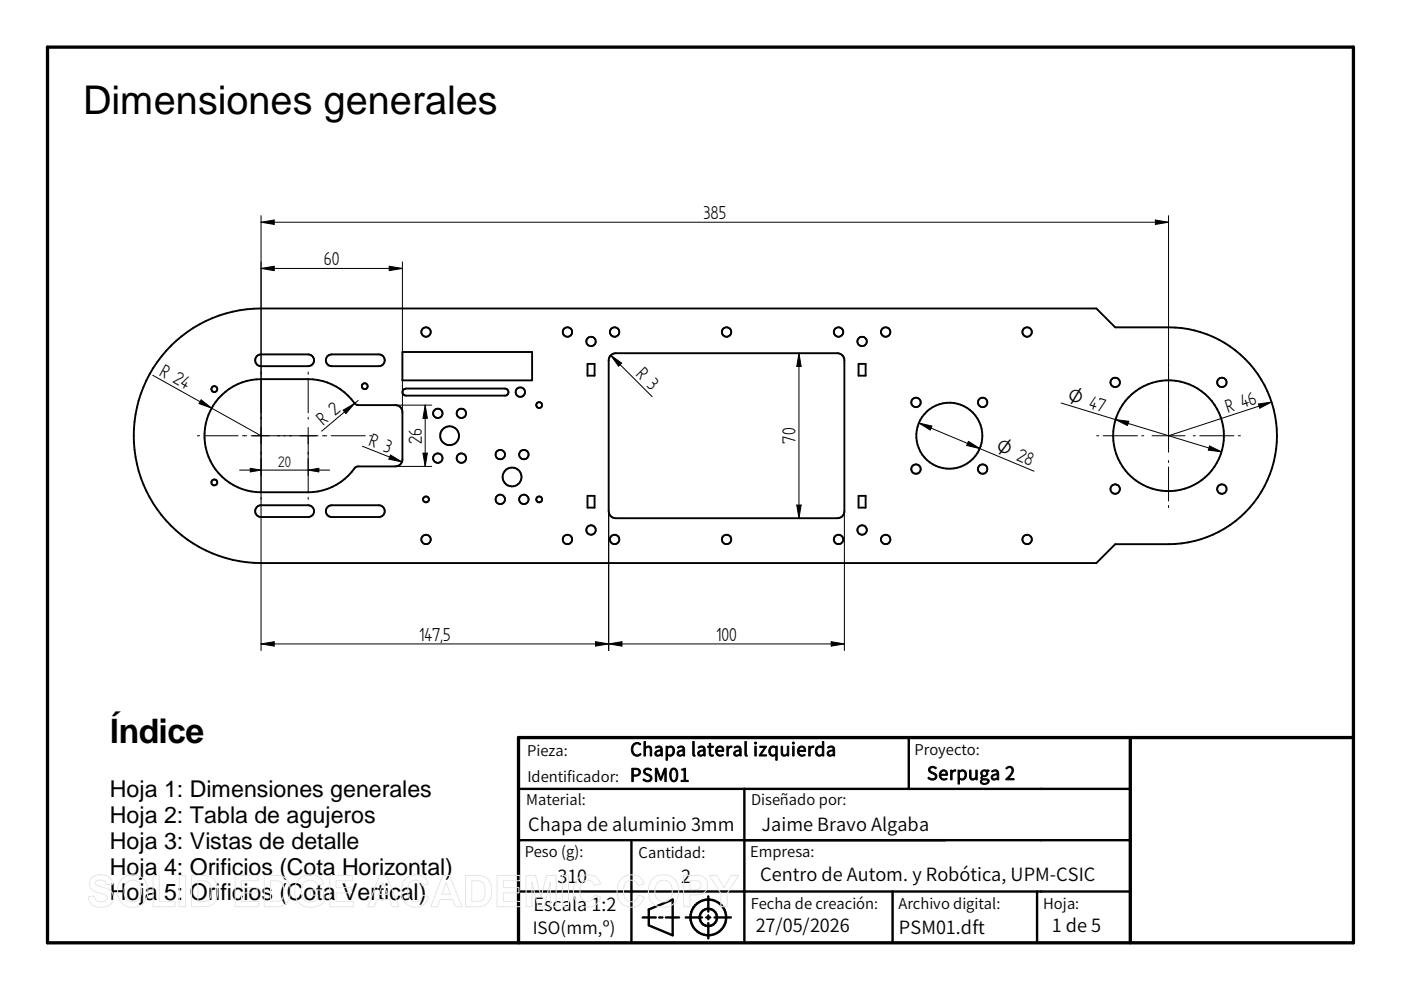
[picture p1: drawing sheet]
<svg xmlns="http://www.w3.org/2000/svg" width="297mm" height="210mm" viewBox="0 0 297 210" stroke-linecap="round" stroke-linejoin="round" font-family="sans-serif">
<path d="M10.1 10h276.9v189.9h-276.9zM239.6 156.4v43.5M287 156.4h-177.1v43.5" fill="none" stroke="#000" stroke-width=".7"/>
<g fill="none" stroke="#000" stroke-width=".51">
<path d="M192.7 156.4v10.9M109.9 167.3h129.7M109.9 178.1h129.7M133.9 178.1v21.8M157.8 167.3v32.6M109.9 189h129.7M136.3 194.5h2.7M137.6 192.8l5-2.1v7.6l-5-2.1zM139.8 194.5h.7M141.2 194.5h2.8M145.4 194.5h3.4M149.7 194.5h.9"/>
<path d="M150.2 190.1v3.2M150.2 194.1v.8M150.2 195.7v3.3M151.5 194.5h3.5M189.2 189v10.9M219.9 189v10.9"/>
<circle cx="150.2" cy="194.5" r="3.8"/>
<circle cx="150.2" cy="194.5" r="1.84"/>
</g>
<g fill="none" stroke="#000" stroke-width=".4">
<path d="M36.3 73.3a27.1 27.1 0 0 1 19-7.9h177.1l4 4h11.4a23 23 0 0 1 22.9 23 23 23 0 0 1-22.9 23h-11.4l-4 4h-177.1a27 27 0 0 1-24.9-16.7 27 27 0 0 1 5.9-29.4zM54.5 75.5l.8-.4h10a1.25 1.25 0 0 1 1.3 1.3 1.25 1.25 0 0 1-1.3 1.2h-10a1.25 1.25 0 0 1-1.1-.7 1.25 1.25 0 0 1 .3-1.4zM69.4 75.5l.9-.4h10a1.25 1.25 0 0 1 1.3 1.3 1.25 1.25 0 0 1-1.3 1.2h-10a1.25 1.25 0 0 1-1.1-.7 1.25 1.25 0 0 1 .2-1.4zM85.3 74.6h27.5v6h-27.5zM124.6 77.2h1.5v2.5h-1.5zM129.4 75.5l.5-.5 .7-.1h46.9l1 .3 .4 .5 .1 .7v32l-.1 .6a1.41 1.41 0 0 1-1.4 .9h-46.9l-1-.3-.4-.6-.2-.6v-32zM182 77.2h1.5v2.5h-1.5zM46.3 84.5a12 12 0 0 1 9-4.1h10a12.2 12.2 0 0 1 10.1 5.3l.5 .2h8.3a1.43 1.43 0 0 1 1.1 1.5v10l-.3 .9-.5 .4-.7 .2h-7.9l-.5 .2a12.2 12.2 0 0 1-10.1 5.3h-10a12 12 0 0 1-10.9-7.1 12 12 0 0 1 1.9-12.8zM85.6 82.6l.5-.2h21a.75 .75 0 0 1 .7 .7 .75 .75 0 0 1-.7 .8h-21a.74 .74 0 0 1-.7-.5 .74 .74 0 0 1 .2-.8zM54.5 107.5l.8-.4h10a1.25 1.25 0 0 1 1.3 1.3 1.25 1.25 0 0 1-1.3 1.2h-10a1.24 1.24 0 0 1-1.1-.7 1.24 1.24 0 0 1 .3-1.4zM69.4 107.5l.9-.4h10a1.25 1.25 0 0 1 1.3 1.3 1.25 1.25 0 0 1-1.3 1.2h-10a1.24 1.24 0 0 1-1.1-.7 1.24 1.24 0 0 1 .2-1.4zM124.6 105.1h1.5v2.5h-1.5z"/>
<path d="M182 105.1h1.5v2.5h-1.5z"/>
<circle cx="90.3" cy="70.4" r="1"/>
<circle cx="120.3" cy="70.4" r="1"/>
<circle cx="125.3" cy="72.4" r="1"/>
<circle cx="130.3" cy="70.4" r="1.01"/>
<circle cx="154" cy="70.4" r="1"/>
<circle cx="177.8" cy="70.4" r="1.01"/>
<circle cx="182.8" cy="72.4" r="1"/>
<circle cx="187.8" cy="70.4" r="1"/>
<circle cx="217.8" cy="70.4" r="1.01"/>
<circle cx="45.4" cy="82.5" r=".63"/>
<circle cx="77.3" cy="81.9" r=".62"/>
<circle cx="92.8" cy="97.1" r="1"/>
<circle cx="92.8" cy="87.6" r="1"/>
<circle cx="95.3" cy="92.4" r="2"/>
<circle cx="97.8" cy="97.1" r="1"/>
<circle cx="97.8" cy="87.6" r="1"/>
<circle cx="106.1" cy="96.4" r="1"/>
<circle cx="110.3" cy="83.1" r="1"/>
<circle cx="111.1" cy="96.4" r="1"/>
<circle cx="114.3" cy="85.9" r=".62"/>
<circle cx="194.2" cy="99.5" r="1"/>
<circle cx="194.2" cy="85.3" r="1.01"/>
<circle cx="201.3" cy="92.4" r="7"/>
<circle cx="208.3" cy="99.5" r="1"/>
<circle cx="208.3" cy="85.3" r="1"/>
<circle cx="236.4" cy="81.1" r="1"/>
<circle cx="247.8" cy="92.4" r="11.7"/>
<circle cx="259.1" cy="81.1" r="1"/>
<circle cx="45.4" cy="102.3" r=".63"/>
<circle cx="90.3" cy="105.9" r=".62"/>
<circle cx="90.3" cy="114.4" r="1"/>
<circle cx="106.1" cy="105.9" r="1"/>
<circle cx="108.6" cy="101.1" r="2.01"/>
<circle cx="111.1" cy="105.9" r="1"/>
<circle cx="114.3" cy="105.9" r=".62"/>
<circle cx="120.3" cy="114.4" r="1"/>
<circle cx="125.3" cy="112.4" r="1.01"/>
<circle cx="130.3" cy="114.4" r="1"/>
<circle cx="154" cy="114.4" r="1"/>
<circle cx="177.8" cy="114.4" r="1"/>
<circle cx="182.8" cy="112.4" r="1"/>
<circle cx="187.8" cy="114.4" r="1"/>
<circle cx="217.8" cy="114.4" r="1"/>
<circle cx="236.4" cy="103.7" r="1"/>
<circle cx="259.1" cy="103.7" r="1"/>
</g>
<g fill="none" stroke="#000" stroke-width=".21">
<path d="M55.3 56.9h30M55.3 56.9l2.8-.4v.9zM55.3 45.7v92.2M55.3 47.1l2.8-.4v.9zM55.3 47.1h192.5M82.5 56.5l2.8 .4-2.8 .5zM85.3 55.5v31.9M245 46.7l2.8 .4-2.8 .5zM247.8 45.7v50.2M32.4 79.6l22.9 12.8M65.3 78.9v.5M129.5 75.3l8.8 8.8"/>
<path d="M129.5 75.3l2.3 1.7-.7 .6zM169.4 74.9v35M169.4 74.9l.5 2.8h-1zM41.8 92.4h.5M42.6 84.8l2.3 1.7-2.7-.9zM43.2 92.4h7.3M50.8 99.7h19.1M51.4 92.4h.9M53.1 99.3l2.2 .4-2.2 .4zM53.2 92.4h14.3M65.3 99.7l2.3-.4v.8zM65.3 80.3v7.2"/>
<path d="M65.3 88.5v.4M65.3 90.6v13.9M68.4 92.4h.9M70.2 92.4h7.2M72.7 87l2.5-1.5-1.9 2.2zM75.9 84.9l-7.7 6.5M76.8 94.6l8.4 3.3M78.4 92.4h.4M82.8 96.5l2.4 1.4-2.8-.6zM83.8 85.9h7.7M83.8 98.9h7.7M89.7 96.1h.9l-.5 2.8z"/>
<path d="M90.1 85.9v13M90.1 85.9l.5 2.8h-.9zM194.8 89.7l2.8 .6-.4 .9zM194.8 89.7l12.9 5.4M205.3 93.6l2.4 1.5-2.7-.7zM207.7 95.1l11.5 4.8M225 85.4l34 10.4M232.5 92.4h.5M233.9 92.4h7.2M236.5 89l2.8 .3-.2 .9zM242.1 92.4h.4M244.3 92.4h6.9"/>
<path d="M247.8 97.6v.5M247.8 99v7.2M253 92.4h.4M254.4 92.4h7.2M256.5 94.6l2.5 1.2-2.8-.4zM262.5 92.4h.5M266.8 85.7l2.8-.5-2.5 1.4zM269.6 85.2l-21.8 7.2M65.3 105.4v.5M129 108.4v29.5M168.9 107.1h1l-.5 2.8zM179 108.4v29.5"/>
<path d="M247.8 107.2v.4M55.3 136.5l2.8-.4v.9zM55.3 136.5h123.7M126.3 136.1l5.6 .9v-.9l-5.6 .9zM176.2 136.1l2.8 .4-2.8 .5z"/>
</g>
<g fill="#000">
<path d="M55.3 47.1l2.8-.4v.9zM55.3 56.9l2.8-.4v.9zM82.5 56.5l2.8 .4-2.8 .5zM245 46.7l2.8 .4-2.8 .5zM129.5 75.3l2.3 1.7-.7 .6zM169.4 74.9l.5 2.8h-1zM42.6 84.8l2.3 1.7-2.7-.9zM72.7 87l2.5-1.5-1.9 2.2zM82.8 96.5l2.4 1.4-2.8-.6zM90.1 85.9l.5 2.8h-.9zM89.7 96.1h.9l-.5 2.8zM194.8 89.7l2.8 .6-.4 .9z"/>
<path d="M205.3 93.6l2.4 1.5-2.7-.7zM236.5 89l2.8 .3-.2 .9zM256.5 94.6l2.5 1.2-2.8-.4zM266.8 85.7l2.8-.5-2.5 1.4zM53.1 99.3l2.2 .4-2.2 .4zM65.3 99.7l2.3-.4v.8zM168.9 107.1h1l-.5 2.8zM55.3 136.5l2.8-.4v.9zM126.3 136.1l2.7 .4-2.7 .5zM129 136.5l2.9-.4v.9zM176.2 136.1l2.8 .4-2.8 .5z"/>
</g>
<g fill="none" stroke="#e6e6e6" stroke-width=".21">
<path d="M19.4 186.2a3.1 3.1 0 0 1 4.1 .1l.4 1.2h-1.4a1.31 1.31 0 0 0-1-.9 1.31 1.31 0 0 0-1.3 .5l.2 .5 .8 .4a3.9 3.9 0 0 1 2.6 1.2 2.16 2.16 0 0 1-.2 2.4 2.16 2.16 0 0 1-2.2 .8 2.38 2.38 0 0 1-2.7-2.3l1.3-.1a1.43 1.43 0 0 0 1.2 1.2 1.43 1.43 0 0 0 1.5-.9 1.15 1.15 0 0 0-1.3-.9 2.45 2.45 0 0 1-2.5-2.1l.2-.7zM25.8 186.3a3.3 3.3 0 0 1 4.2-.3 3.3 3.3 0 0 1 1.3 3.9 3.2 3.2 0 0 1-3.9 2.4 3.2 3.2 0 0 1-2.5-3.8l.3-1.3zM26.8 187.2a1.86 1.86 0 0 1 2.2-.4 1.86 1.86 0 0 1 1 2.1 1.89 1.89 0 0 1-1.8 2.3 1.89 1.89 0 0 1-1.9-2.3l.1-.8zM32.4 185.7h1.4v5.4h3.3v1.1h-4.7zM38 185.6h1.3v6.6h-1.3zM40.6 185.6h2.4a2.83 2.83 0 0 1 3.2 3.4 2.82 2.82 0 0 1-3.1 3.2h-2.5zM41.9 186.7a2.78 2.78 0 0 1 2.5 .6 3.4 3.4 0 0 1-.3 3.6l-.6 .2h-1.6zM49.9 185.6h4.9v1.1h-3.6v1.5h3.3v1.1h-3.3v1.8h3.7v1.1h-5zM56 185.6h2.5a2.83 2.83 0 0 1 3.1 3.4 2.82 2.82 0 0 1-3.1 3.2h-2.5zM57.4 186.7a2.78 2.78 0 0 1 2.4 .6 3.4 3.4 0 0 1-.3 3.6l-.5 .2h-1.6zM63.3 186.5a3.4 3.4 0 0 1 5 .1l.3 .8-1.3 .3a1.81 1.81 0 0 0-2.3-1 1.81 1.81 0 0 0-1.1 2.1 2.06 2.06 0 0 0 1 2.2 2.06 2.06 0 0 0 2.4-.4v-.8h-1.5v-1.1h2.9v2.6a3.9 3.9 0 0 1-5.6-.3 4.1 4.1 0 0 1 .2-4.5zM69.9 185.6h4.9v1.1h-3.6v1.5h3.3v1.1h-3.3v1.8h3.7v1.1h-5z"/>
<path d="M80.5 185.6h1.4l2.7 6.6h-1.4l-.6-1.5h-2.7l-.5 1.5h-1.4zM81.2 187.2l.9 2.4h-1.8zM85.9 186.4a2.89 2.89 0 0 1 4.9 1l-1.3 .3a1.56 1.56 0 0 0-1.8-1 1.56 1.56 0 0 0-1.2 1.7 2.25 2.25 0 0 0 1.2 2.8 1.54 1.54 0 0 0 1.9-1.4l1.3 .4a2.96 2.96 0 0 1-3.5 2.1 2.96 2.96 0 0 1-2.3-3.3l.2-1.5zM93.9 185.6h1.4l2.7 6.6h-1.5l-.5-1.5h-2.7l-.6 1.5h-1.4zM94.6 187.2l.9 2.4h-1.8zM98.7 185.6h2.4a2.83 2.83 0 0 1 3.1 3.4 2.82 2.82 0 0 1-3 3.2h-2.5zM100 186.7a2.78 2.78 0 0 1 2.5 .6 3.4 3.4 0 0 1-.3 3.6l-.6 .2h-1.6zM105.4 185.6h4.9v1.1h-3.6v1.5h3.3v1.1h-3.3v1.8h3.7v1.1h-5zM111.5 185.6h2.1l1.1 4.5 1.2-4.5h2v6.6h-1.2v-5.2l-1.3 5.2h-1.3l-1.3-5.2v5.2h-1.3zM119.2 185.6h1.3v6.6h-1.3zM122.4 186.4a2.89 2.89 0 0 1 4.9 1l-1.3 .3a1.56 1.56 0 0 0-1.8-1 1.56 1.56 0 0 0-1.2 1.7 2.25 2.25 0 0 0 1.2 2.8 1.54 1.54 0 0 0 1.9-1.4l1.3 .4a2.96 2.96 0 0 1-3.5 2.1 2.96 2.96 0 0 1-2.3-3.3l.2-1.5zM131.7 186.4a2.89 2.89 0 0 1 4.9 1l-1.3 .3a1.56 1.56 0 0 0-1.9-1 1.56 1.56 0 0 0-1.2 1.7 2.25 2.25 0 0 0 1.3 2.8 1.54 1.54 0 0 0 1.8-1.4l1.3 .4a2.96 2.96 0 0 1-3.5 2.1 2.96 2.96 0 0 1-2.3-3.3l.2-1.5z"/>
<path d="M138.4 186.3a3.3 3.3 0 0 1 4.1-.3 3.3 3.3 0 0 1 1.3 3.9 3.2 3.2 0 0 1-3.9 2.4 3.2 3.2 0 0 1-2.4-3.8l.3-1.3zM139.4 187.2a1.86 1.86 0 0 1 2.2-.4 1.86 1.86 0 0 1 .9 2.1 1.89 1.89 0 0 1-1.8 2.3 1.89 1.89 0 0 1-1.8-2.3v-.8zM144.9 185.6h2.2a2.43 2.43 0 0 1 2.7 1 2.11 2.11 0 0 1-.1 2.3 2.11 2.11 0 0 1-2.1 .8h-1.3v2.5h-1.4zM146.3 186.7h.6a1.26 1.26 0 0 1 1.8 1 1.2 1.2 0 0 1-1.7 .9h-.7zM150.4 185.6h1.6l1.5 2.6 1.5-2.6h1.6l-2.4 3.8v2.8h-1.4v-2.8z"/>
</g>
<text font-size="8.4" x="17.6" y="24.2">Dimensiones generales</text>
<text font-size="7.2" x="23.3" y="157.4">Índice</text>
<g font-size="4.9">
<text x="23.3" y="169">Hoja 1: Dimensiones generales</text>
<text x="23.3" y="174.5">Hoja 2: Tabla de agujeros</text>
<text x="23.3" y="179.9">Hoja 3: Vistas de detalle</text>
<text x="23.3" y="185.4">Hoja 4: Orificios (Cota Horizontal)</text>
<text x="23.3" y="190.9">Hoja 5: Orificios (Cota Vertical)</text>
</g>
<g font-size="4.5">
<text x="149.1" y="46.4">385</text>
<text x="68.6" y="56.2">60</text>
<text x="33.6" y="79.4" transform="rotate(29 33.6 79.4)">R 24</text>
<text x="134.7" y="79.5" transform="rotate(45 134.7 79.5)">R 3</text>
<text x="260.3" y="87.5" transform="rotate(-18 260.3 87.5)">R 46</text>
<text x="68.5" y="90.3" transform="rotate(-40 68.5 90.3)">R 2</text>
<text x="78" y="94.3" transform="rotate(21 78 94.3)">R 3</text>
<text x="89.4" y="94.1" transform="rotate(-90 89.4 94.1)">26</text>
<text x="168.7" y="94.1" transform="rotate(-90 168.7 94.1)">70</text>
<text x="88.9" y="135.8">147,5</text>
<text x="151.8" y="135.8">100</text>
</g>
<g font-size="4.3">
<text x="226.1" y="85.1" transform="rotate(17 226.1 85.1)">O 47</text>
<text x="210.9" y="95.7" transform="rotate(23 210.9 95.7)">O 28</text>
</g>
<g font-size="3.9">
<text x="133.6" y="160.3">Chapa lateral izquierda</text>
<text x="133.6" y="165.7">PSM01</text>
<text x="196.5" y="165.4">Serpuga 2</text>
<text x="112" y="176.1">Chapa de aluminio 3mm</text>
<text x="161.4" y="176.1">Jaime Bravo Algaba</text>
<text x="118.2" y="187.2">310</text>
<text x="144.4" y="187.2">2</text>
<text x="161.2" y="186.8">Centro de Autom. y Robótica, UPM-CSIC</text>
<text x="113.1" y="193.3">Escala 1:2</text>
<text x="160.2" y="197.7">27/05/2026</text>
<text x="190.6" y="198">PSM01.dft</text>
<text x="223" y="197.6">1 de 5</text>
</g>
<text font-size="3.7" x="59" y="99.1">20</text>
<text font-size="3.6" x="112.9" y="197.9">ISO(mm,º)</text>
<g font-size="3.1">
<text x="111.8" y="160.2">Pieza:</text>
<text x="193.9" y="160.1">Proyecto:</text>
<text x="111.8" y="165.7">Identificador:</text>
<text x="111.6" y="170.8">Material:</text>
<text x="159.3" y="170.8">Diseñado por:</text>
<text x="111.2" y="181.7">Peso (g):</text>
<text x="135.4" y="182">Cantidad:</text>
<text x="159" y="181.8">Empresa:</text>
<text x="159.2" y="192.7">Fecha de creación:</text>
<text x="190.5" y="192.7">Archivo digital:</text>
<text x="221.2" y="192.7">Hoja:</text>
</g>
</svg>
